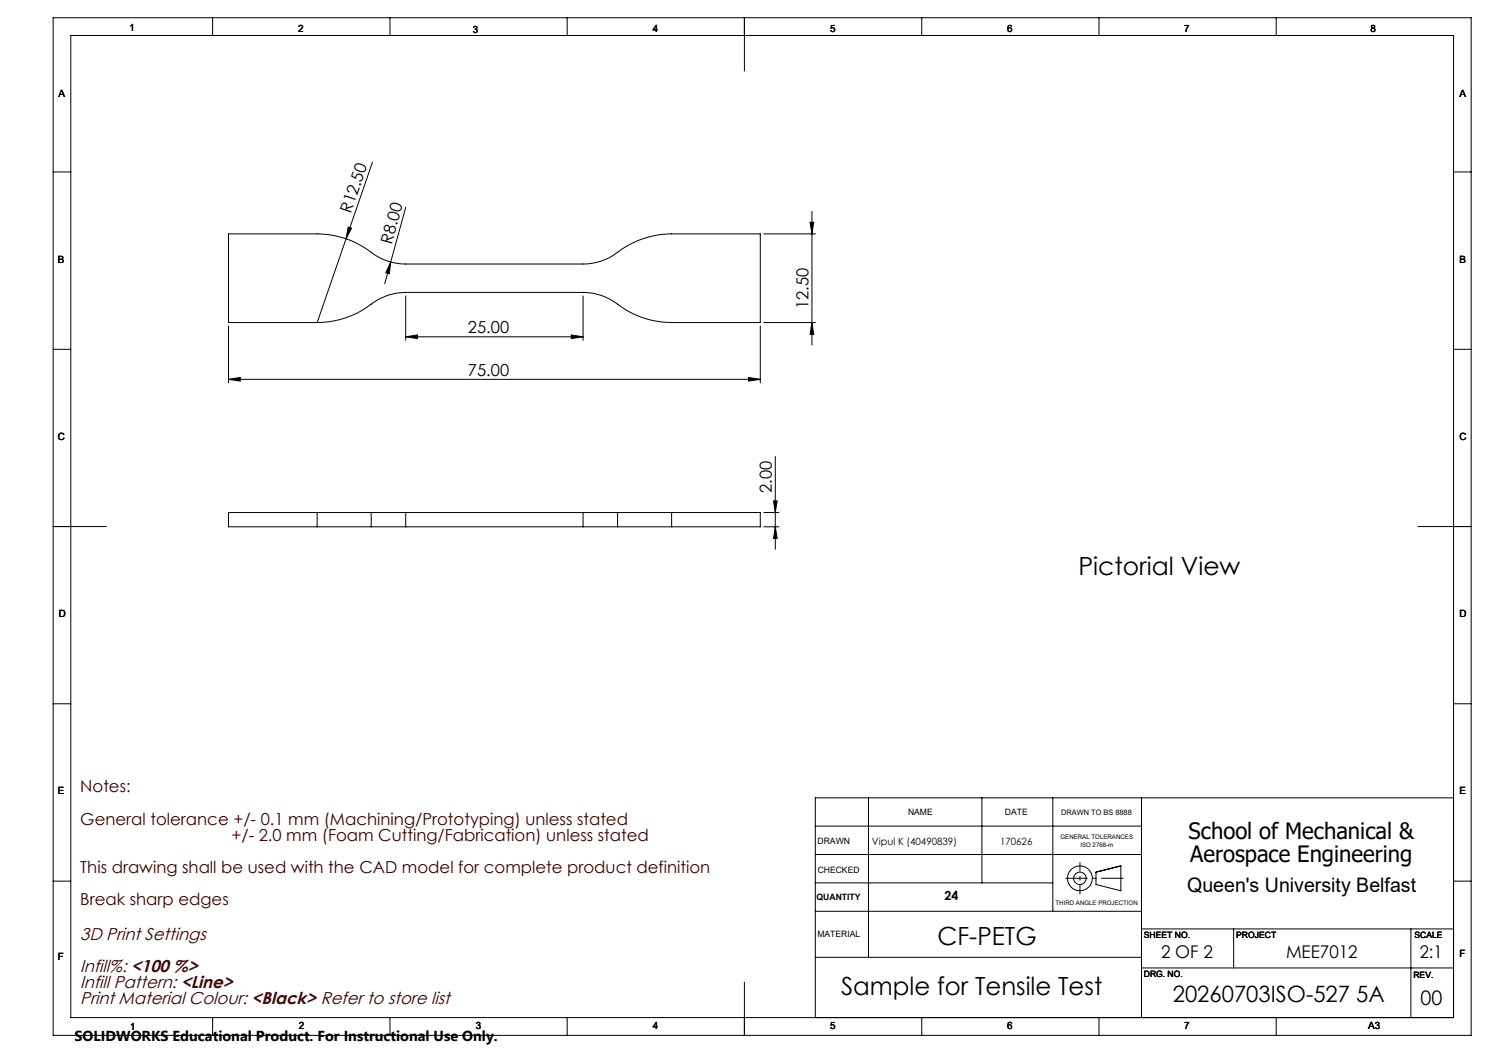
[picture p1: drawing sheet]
<svg xmlns="http://www.w3.org/2000/svg" width="420mm" height="297mm" viewBox="0 0 420 297" stroke-linecap="round" stroke-linejoin="round" font-family="sans-serif">
<g fill="none" stroke="#000" stroke-width=".28">
<path d="M15 5h400v287h-400zM20 10h390v277h-390zM60 5v5M110 5v5M160 5v5M210 5v15M260 5v5M310 5v5M360 5v5M15 48.5h5M105.1 45.8l-7.5 21.5M114.4 58.5l-5.9 21.5"/>
<path d="M229 59.6v37.7M410 48.5h5M64.5 66h25a25.6 25.6 0 0 1 16.3 5.9l2.3 1.3a15.4 15.4 0 0 0 6.3 1.3h50.1a16.8 16.8 0 0 0 11-4.3 25.1 25.1 0 0 1 13.9-4.2h25.1v25h-25.1a25.9 25.9 0 0 1-16.3-5.9l-1.1-.7a16.3 16.3 0 0 0-7.5-1.9h-50.1a16.8 16.8 0 0 0-11 4.2 25.1 25.1 0 0 1-13.9 4.3h-25zM97.6 67.3l-8.1 23.7M98.2 64.1l1 .3-1.6 2.9zM110.2 73.9l-.4 3.3-1-.3zM215.4 66h14.6M228.5 62.7h1l-.5 3.3zM15 98.5h5M64.5 92v16M114.4 95l3.4-.5v1zM114.4 83.5v12.5"/>
<path d="M114.4 95h50.1M161.1 94.5l3.4 .5-3.4 .5zM164.5 83.5v12.5M214.5 92v16M215.4 91h14.6M229 91l.5 3.3h-1zM410 98.5h5M64.5 107l3.3-.5v1zM64.5 107h150M211.1 106.5l3.4 .5-3.4 .5zM218.7 128.8v26.1M15 148.5h15"/>
<path d="M89.5 144.6h15.2M89.5 148.6h15.2M89.5 144.6h-25v4h25M89.5 144.6v4M104.7 144.6h9.7M104.7 148.6h9.7M104.7 144.6v4M114.4 144.6h50.1M114.4 148.6h50.1M114.4 144.6v4M164.5 144.6h9.7M164.5 148.6h9.7"/>
<path d="M164.5 144.6v4M174.2 144.6h15.2M174.2 148.6h15.2M174.2 144.6v4M189.4 144.6h25.1v4h-25.1M189.4 144.6v4M215.4 144.6h4.3M215.4 148.6h4.3M218.2 141.3h1l-.5 3.3zM218.7 148.6l.5 3.3h-1zM400 148.5h15M15 198.5h5"/>
<path d="M410 198.5h5M230 233h92M245 225v45M277 225v24M297 225v32M322 225v62M410 225h-180v62M15 248.5h5M230 241h92M230 257h92M230 249h67M309.1 246l7.1-1.8v7l-7.1-1.7z"/>
<path d="M410 248.5h5M210 277v15M230 270h92M322 262h88M322 273h88M348 262v11M398 262v25M60 287v5M110 287v5M160 287v5M260 287v5M310 287v5"/>
<path d="M360 287v5"/>
<circle cx="304.6" cy="247.7" r="3.5"/>
<circle cx="304.6" cy="247.7" r="1.76"/>
</g>
<path d="M304.6 252.2v-9" fill="none" stroke="#000" stroke-width=".28" stroke-dasharray="15.2 1.3 1.3 1.3" stroke-dashoffset="12.6" stroke-linecap="butt"/>
<path d="M316.9 247.7h-16.4" fill="none" stroke="#000" stroke-width=".28" stroke-dasharray="15.2 1.3 1.3 1.3" stroke-dashoffset="9" stroke-linecap="butt"/>
<g fill="#000">
<path d="M98.2 64.1l1 .3-1.6 2.9zM110.2 73.9l-.4 3.3-1-.3z"/>
<path d="M114.4 95l3.4-.5v1zM161.1 94.5l3.4 .5-3.4 .5z"/>
<path d="M229 91l.5 3.3h-1zM228.5 62.7h1l-.5 3.3z"/>
<path d="M64.5 107l3.3-.5v1zM211.1 106.5l3.4 .5-3.4 .5z"/>
<path d="M218.2 141.3h1l-.5 3.3zM218.7 148.6l.5 3.3h-1z"/>
</g>
<g font-size="7.1">
<text x="304.2" y="162.1">Pictorial View</text>
<text x="264.4" y="266.5">CF-PETG</text>
<text x="237.2" y="280.5">Sample for Tensile Test</text>
</g>
<g font-size="6.3">
<text x="335.2" y="236.6">School of Mechanical &amp;</text>
<text x="335.7" y="243">Aerospace Engineering</text>
<text x="330.8" y="282.6">20260703ISO-527 5A</text>
</g>
<g font-size="5.6">
<text x="334.8" y="251.7">Queen's University Belfast</text>
<text x="400.7" y="283.6">00</text>
</g>
<g font-size="4.9">
<text x="327.5" y="270.2">2 OF 2</text>
<text x="362.7" y="270.2">MEE7012</text>
<text x="400.4" y="270.2">2:1</text>
</g>
<g font-size="4.8" fill="#400000">
<text x="22.6" y="265">3D Print Settings</text>
<text x="22.6" y="274">Infill%: &lt;100 %&gt;</text>
<text x="22.6" y="278.6">Infill Pattern: &lt;Line&gt;</text>
<text x="22.6" y="283.1">Print Material Colour: &lt;Black&gt; Refer to store list</text>
</g>
<g font-size="4.7">
<text x="99" y="60.3" transform="rotate(-71 99 60.3)">R12.50</text>
<text x="110.5" y="69.1" transform="rotate(-75 110.5 69.1)">R8.00</text>
<text x="228" y="87.2" transform="rotate(-90 228 87.2)">12.50</text>
<text x="132" y="94">25.00</text>
<text x="132" y="105.9">75.00</text>
<text x="217.7" y="139.1" transform="rotate(-90 217.7 139.1)">2.00</text>
</g>
<g font-size="4.7" fill="#400000">
<text x="22.6" y="223.5">Notes:</text>
<text x="22.6" y="232.6">General tolerance +/- 0.1 mm (Machining/Prototyping) unless stated</text>
<text x="65.3" y="237.1">+/- 2.0 mm (Foam Cutting/Fabrication) unless stated</text>
<text x="22.6" y="246.1">This drawing shall be used with the CAD model for complete product definition</text>
<text x="22.6" y="255.2">Break sharp edges</text>
</g>
<text font-size="4.1" x="21" y="293.7">SOLIDWORKS Educational Product. For Instructional Use Only.</text>
<text font-size="3.5" x="266.4" y="253.8">24</text>
<g font-size="2.8">
<text x="36.5" y="8.9">1</text>
<text x="84.1" y="9">2</text>
<text x="133.3" y="9.2">3</text>
<text x="184.1" y="9">4</text>
<text x="234.1" y="9">5</text>
<text x="284.1" y="9">6</text>
<text x="334" y="9">7</text>
<text x="386.5" y="9">8</text>
<text x="16.5" y="27.3">A</text>
<text x="411.7" y="27.4">A</text>
<text x="16.3" y="74.1">B</text>
<text x="411.6" y="74.1">B</text>
<text x="16.3" y="124.1">C</text>
<text x="411.7" y="124.1">C</text>
<text x="411.6" y="174">D</text>
<text x="16.6" y="174.1">D</text>
<text x="16.3" y="223.9">E</text>
<text x="411.7" y="223.9">E</text>
<text x="245.9" y="238.3">Vipul K (40490839)</text>
<text x="282.1" y="238.3">170626</text>
<text x="411.7" y="269.9">F</text>
<text x="16.3" y="270.9">F</text>
<text x="36.7" y="290.4">1</text>
<text x="84.3" y="290.3">2</text>
<text x="134.2" y="290.3">3</text>
<text x="184.1" y="290.3">4</text>
<text x="234.1" y="290.3">5</text>
<text x="284.1" y="290.3">6</text>
<text x="334" y="290.3">7</text>
<text x="385.9" y="290.3">A3</text>
</g>
<g font-size="2.5">
<text x="256.1" y="229.9">NAME</text>
<text x="283.4" y="229.9">DATE</text>
<text x="230.6" y="238.2">DRAWN</text>
<text x="230.6" y="246.1">CHECKED</text>
<text x="230.3" y="253.8">QUANTITY</text>
<text x="230.5" y="264.4">MATERIAL</text>
<text x="322.7" y="264.5">SHEET NO.</text>
<text x="348.7" y="264.5">PROJECT</text>
<text x="399" y="264.5">SCALE</text>
<text x="322.7" y="275.5">DRG. NO.</text>
<text x="398.7" y="275.9">REV.</text>
</g>
<text font-size="2.1" x="299.3" y="229.8">DRAWN TO BS 8888</text>
<g font-size="1.8">
<text x="299.1" y="236.6">GENERAL TOLERANCES</text>
<text x="304.7" y="238.9">ISO 2768-m</text>
<text x="297.7" y="255.2">THIRD ANGLE PROJECTION</text>
</g>
</svg>
